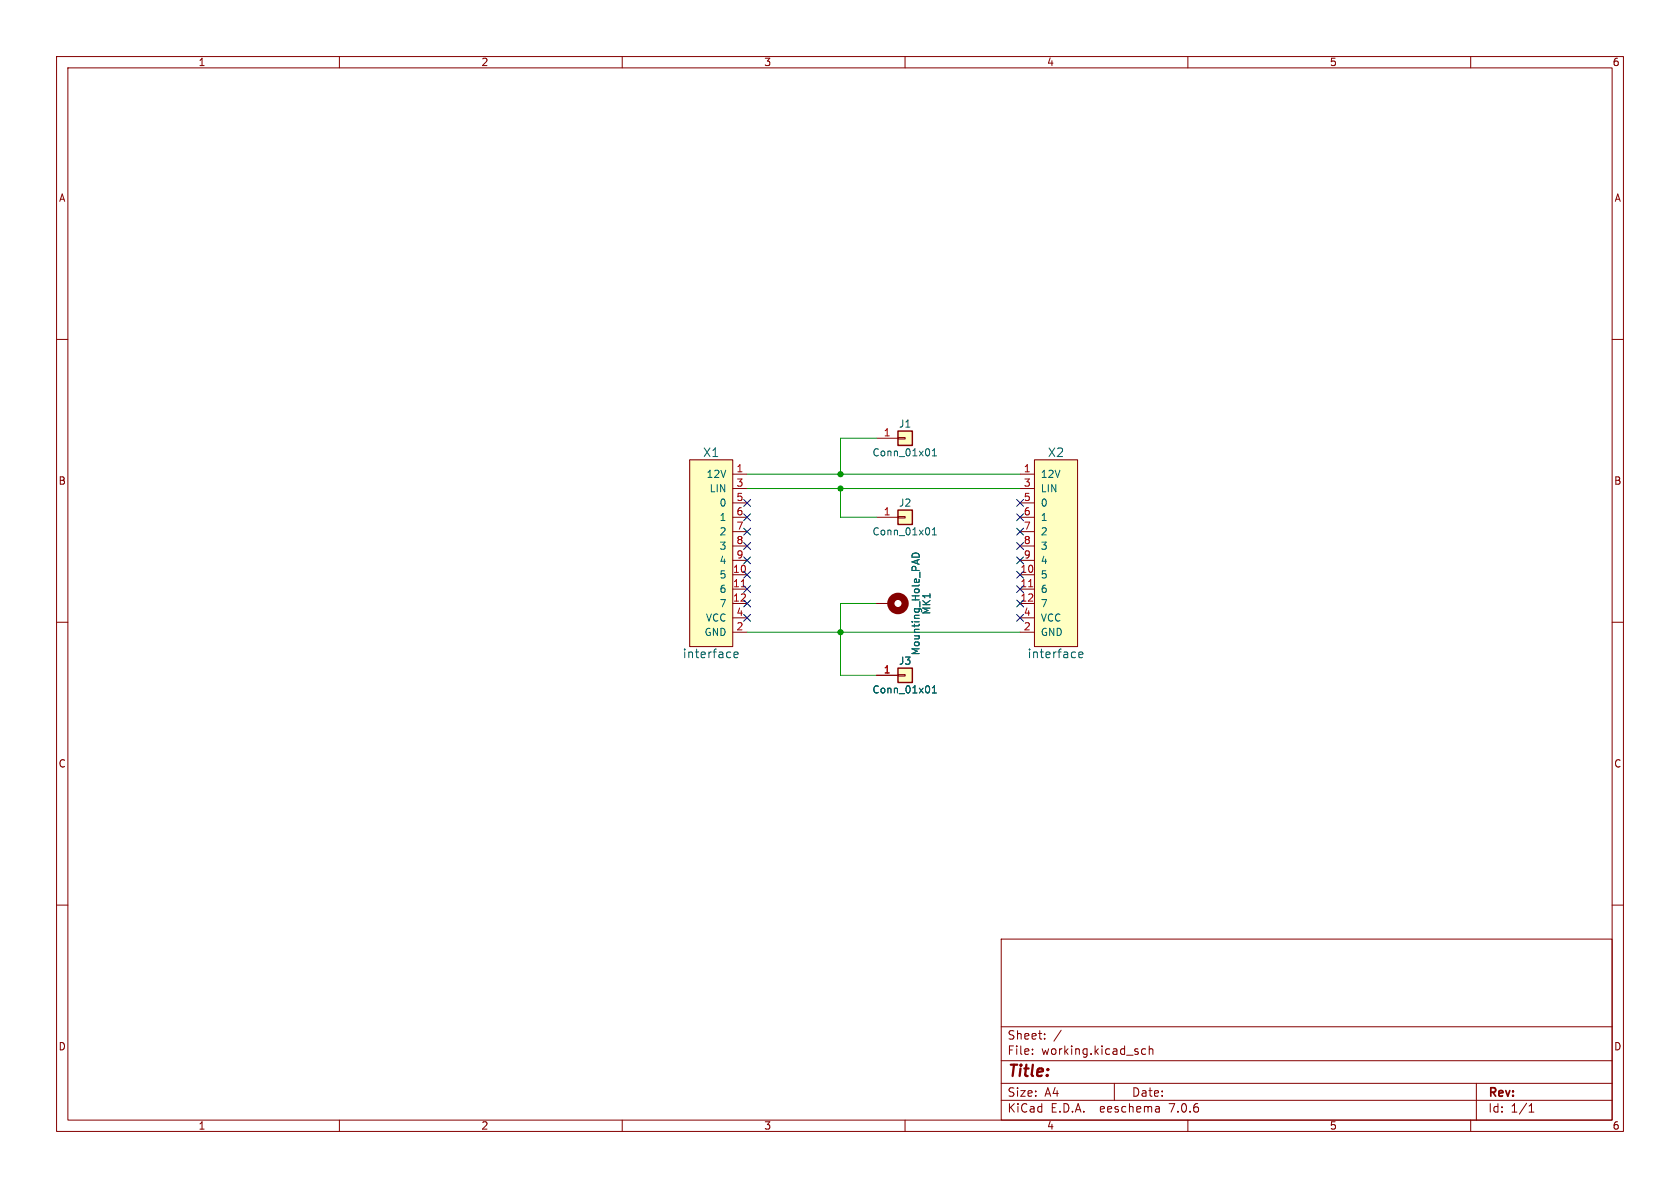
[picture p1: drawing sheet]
(kicad_sch (version 20230121) (generator eeschema)

 (paper "A4")

 (lib_symbols
  (symbol "12v-rescue:Conn_01x01" (pin_names (offset 1.016) hide) (in_bom yes) (on_board yes)
   (property "Reference" "J" (at 0 2.54 0) (effects (font (size 1.27 1.27))))
   (property "Value" "Conn_01x01" (at 0 -2.54 0) (effects (font (size 1.27 1.27))))
   (property "Footprint" "" (at 0 0 0) (effects (font (size 1.27 1.27)) hide))
   (property "Datasheet" "" (at 0 0 0) (effects (font (size 1.27 1.27)) hide))
   (symbol "Conn_01x01_1_1"
    (rectangle (start -1.27 0.127) (end 0 -0.127) (stroke (width 0.1524) (type solid)) (fill (type none)))
    (rectangle (start -1.27 1.27) (end 1.27 -1.27) (stroke (width 0.254) (type solid)) (fill (type background)))
    (pin passive line (at -5.08 0 0) (length 3.81) (name "Pin_1" (effects (font (size 1.27 1.27)))) (number "1" (effects (font (size 1.27 1.27)))))))
  (symbol "12v-rescue:Mounting_Hole_PAD" (pin_numbers hide) (pin_names (offset 1.016) hide) (in_bom yes) (on_board yes)
   (property "Reference" "MK" (at 0 6.35 0) (effects (font (size 1.27 1.27))))
   (property "Value" "Mounting_Hole_PAD" (at 0 4.445 0) (effects (font (size 1.27 1.27))))
   (property "Footprint" "" (at 0 0 0) (effects (font (size 1.27 1.27)) hide))
   (property "Datasheet" "" (at 0 0 0) (effects (font (size 1.27 1.27)) hide))
   (symbol "Mounting_Hole_PAD_0_1"
    (circle (center 0 1.27) (radius 1.27) (stroke (width 1.27) (type solid)) (fill (type none))))
   (symbol "Mounting_Hole_PAD_1_1"
    (pin input line (at 0 -2.54 90) (length 2.54) (name "1" (effects (font (size 1.27 1.27)))) (number "1" (effects (font (size 1.27 1.27)))))))
  (symbol "12v-rescue:interface" (pin_names (offset 1.016)) (in_bom yes) (on_board yes)
   (property "Reference" "X" (at 0 17.78 0) (effects (font (size 1.524 1.524))))
   (property "Value" "interface" (at 0 -17.78 0) (effects (font (size 1.524 1.524))))
   (property "Footprint" "" (at 6.35 17.78 0) (effects (font (size 1.524 1.524)) hide))
   (property "Datasheet" "" (at 6.35 17.78 0) (effects (font (size 1.524 1.524)) hide))
   (symbol "interface_0_1"
    (rectangle (start 3.81 16.51) (end -3.81 -16.51) (stroke (width 0) (type solid)) (fill (type background))))
   (symbol "interface_1_1"
    (pin bidirectional line (at 6.35 13.97 180) (length 2.54) (name "12V" (effects (font (size 1.27 1.27)))) (number "1" (effects (font (size 1.27 1.27)))))
    (pin bidirectional line (at 6.35 -3.81 180) (length 2.54) (name "5" (effects (font (size 1.27 1.27)))) (number "10" (effects (font (size 1.27 1.27)))))
    (pin bidirectional line (at 6.35 -6.35 180) (length 2.54) (name "6" (effects (font (size 1.27 1.27)))) (number "11" (effects (font (size 1.27 1.27)))))
    (pin bidirectional line (at 6.35 -8.89 180) (length 2.54) (name "7" (effects (font (size 1.27 1.27)))) (number "12" (effects (font (size 1.27 1.27)))))
    (pin bidirectional line (at 6.35 -13.97 180) (length 2.54) (name "GND" (effects (font (size 1.27 1.27)))) (number "2" (effects (font (size 1.27 1.27)))))
    (pin bidirectional line (at 6.35 11.43 180) (length 2.54) (name "LIN" (effects (font (size 1.27 1.27)))) (number "3" (effects (font (size 1.27 1.27)))))
    (pin input line (at 6.35 -11.43 180) (length 2.54) (name "VCC" (effects (font (size 1.27 1.27)))) (number "4" (effects (font (size 1.27 1.27)))))
    (pin bidirectional line (at 6.35 8.89 180) (length 2.54) (name "0" (effects (font (size 1.27 1.27)))) (number "5" (effects (font (size 1.27 1.27)))))
    (pin bidirectional line (at 6.35 6.35 180) (length 2.54) (name "1" (effects (font (size 1.27 1.27)))) (number "6" (effects (font (size 1.27 1.27)))))
    (pin bidirectional line (at 6.35 3.81 180) (length 2.54) (name "2" (effects (font (size 1.27 1.27)))) (number "7" (effects (font (size 1.27 1.27)))))
    (pin bidirectional line (at 6.35 1.27 180) (length 2.54) (name "3" (effects (font (size 1.27 1.27)))) (number "8" (effects (font (size 1.27 1.27)))))
    (pin bidirectional line (at 6.35 -1.27 180) (length 2.54) (name "4" (effects (font (size 1.27 1.27)))) (number "9" (effects (font (size 1.27 1.27))))))))

 (junction (at 148.59 86.36) (diameter 0) (color 0 0 0 0))
 (junction (at 148.59 83.82) (diameter 0) (color 0 0 0 0))
 (junction (at 148.59 111.76) (diameter 0) (color 0 0 0 0))

 (no_connect (at 180.34 106.68))
 (no_connect (at 132.08 91.44))
 (no_connect (at 132.08 96.52))
 (no_connect (at 132.08 101.6))
 (no_connect (at 180.34 101.6))
 (no_connect (at 180.34 109.22))
 (no_connect (at 180.34 104.14))
 (no_connect (at 132.08 106.68))
 (no_connect (at 132.08 93.98))
 (no_connect (at 180.34 88.9))
 (no_connect (at 180.34 91.44))
 (no_connect (at 132.08 109.22))
 (no_connect (at 180.34 93.98))
 (no_connect (at 132.08 99.06))
 (no_connect (at 180.34 99.06))
 (no_connect (at 132.08 104.14))
 (no_connect (at 180.34 96.52))
 (no_connect (at 132.08 88.9))

 (wire (pts (xy 148.59 111.76) (xy 148.59 119.38)) (stroke (width 0) (type default)))
 (wire (pts (xy 148.59 86.36) (xy 180.34 86.36)) (stroke (width 0) (type default)))
 (wire (pts (xy 148.59 91.44) (xy 148.59 86.36)) (stroke (width 0) (type default)))
 (wire (pts (xy 154.94 91.44) (xy 148.59 91.44)) (stroke (width 0) (type default)))
 (wire (pts (xy 148.59 106.68) (xy 148.59 111.76)) (stroke (width 0) (type default)))
 (wire (pts (xy 154.94 77.47) (xy 148.59 77.47)) (stroke (width 0) (type default)))
 (wire (pts (xy 132.08 111.76) (xy 148.59 111.76)) (stroke (width 0) (type default)))
 (wire (pts (xy 148.59 83.82) (xy 180.34 83.82)) (stroke (width 0) (type default)))
 (wire (pts (xy 132.08 83.82) (xy 148.59 83.82)) (stroke (width 0) (type default)))
 (wire (pts (xy 148.59 77.47) (xy 148.59 83.82)) (stroke (width 0) (type default)))
 (wire (pts (xy 148.59 119.38) (xy 154.94 119.38)) (stroke (width 0) (type default)))
 (wire (pts (xy 132.08 86.36) (xy 148.59 86.36)) (stroke (width 0) (type default)))
 (wire (pts (xy 154.94 106.68) (xy 148.59 106.68)) (stroke (width 0) (type default)))
 (wire (pts (xy 148.59 111.76) (xy 180.34 111.76)) (stroke (width 0) (type default)))

 (symbol (lib_id "12v-rescue:interface") (at 125.73 97.79 0) (unit 1) (in_bom yes) (on_board yes) (dnp no)
  (property "Reference" "X1" (at 125.73 80.01 0) (effects (font (size 1.524 1.524))))
  (property "Value" "interface" (at 125.73 115.57 0) (effects (font (size 1.524 1.524))))
  (property "Footprint" "interface:interface" (at 132.08 80.01 0) (effects (font (size 1.524 1.524)) hide))
  (property "Datasheet" "" (at 132.08 80.01 0) (effects (font (size 1.524 1.524)) hide)) (pin "1") (pin "10") (pin "11") (pin "12") (pin "2") (pin "3") (pin "4") (pin "5") (pin "6") (pin "7") (pin "8") (pin "9"))

 (symbol (lib_id "12v-rescue:interface") (at 186.69 97.79 0) (mirror y) (unit 1) (in_bom yes) (on_board yes) (dnp no)
  (property "Reference" "X2" (at 186.69 80.01 0) (effects (font (size 1.524 1.524))))
  (property "Value" "interface" (at 186.69 115.57 0) (effects (font (size 1.524 1.524))))
  (property "Footprint" "interface:interface" (at 180.34 80.01 0) (effects (font (size 1.524 1.524)) hide))
  (property "Datasheet" "" (at 180.34 80.01 0) (effects (font (size 1.524 1.524)) hide)) (pin "1") (pin "10") (pin "11") (pin "12") (pin "2") (pin "3") (pin "4") (pin "5") (pin "6") (pin "7") (pin "8") (pin "9"))

 (symbol (lib_id "12v-rescue:Mounting_Hole_PAD") (at 157.48 106.68 270) (unit 1) (in_bom yes) (on_board yes) (dnp no)
  (property "Reference" "MK1" (at 163.83 106.68 0) (effects (font (size 1.27 1.27))))
  (property "Value" "Mounting_Hole_PAD" (at 161.925 106.68 0) (effects (font (size 1.27 1.27))))
  (property "Footprint" "Mounting_Holes:MountingHole_3.2mm_M3_Pad" (at 157.48 106.68 0) (effects (font (size 1.27 1.27)) hide))
  (property "Datasheet" "" (at 157.48 106.68 0) (effects (font (size 1.27 1.27)) hide)) (pin "1"))

 (symbol (lib_id "12v-rescue:Conn_01x01") (at 160.02 77.47 0) (unit 1) (in_bom yes) (on_board yes) (dnp no)
  (property "Reference" "J1" (at 160.02 74.93 0) (effects (font (size 1.27 1.27))))
  (property "Value" "Conn_01x01" (at 160.02 80.01 0) (effects (font (size 1.27 1.27))))
  (property "Footprint" "Wire_Pads:SolderWirePad_single_SMD_5x10mm" (at 160.02 77.47 0) (effects (font (size 1.27 1.27)) hide))
  (property "Datasheet" "" (at 160.02 77.47 0) (effects (font (size 1.27 1.27)) hide)) (pin "1"))

 (symbol (lib_id "12v-rescue:Conn_01x01") (at 160.02 91.44 0) (unit 1) (in_bom yes) (on_board yes) (dnp no)
  (property "Reference" "J2" (at 160.02 88.9 0) (effects (font (size 1.27 1.27))))
  (property "Value" "Conn_01x01" (at 160.02 93.98 0) (effects (font (size 1.27 1.27))))
  (property "Footprint" "Wire_Pads:SolderWirePad_single_SMD_5x10mm" (at 160.02 91.44 0) (effects (font (size 1.27 1.27)) hide))
  (property "Datasheet" "" (at 160.02 91.44 0) (effects (font (size 1.27 1.27)) hide)) (pin "1"))

 (symbol (lib_id "12v-rescue:Conn_01x01") (at 160.02 119.38 0) (unit 1) (in_bom yes) (on_board yes) (dnp no)
  (property "Reference" "J3" (at 160.02 116.84 0) (effects (font (size 1.27 1.27))))
  (property "Value" "Conn_01x01" (at 160.02 121.92 0) (effects (font (size 1.27 1.27))))
  (property "Footprint" "Wire_Pads:SolderWirePad_single_SMD_5x10mm" (at 160.02 119.38 0) (effects (font (size 1.27 1.27)) hide))
  (property "Datasheet" "" (at 160.02 119.38 0) (effects (font (size 1.27 1.27)) hide)) (pin "1"))

 (sheet_instances (path "" (page "1"))))
